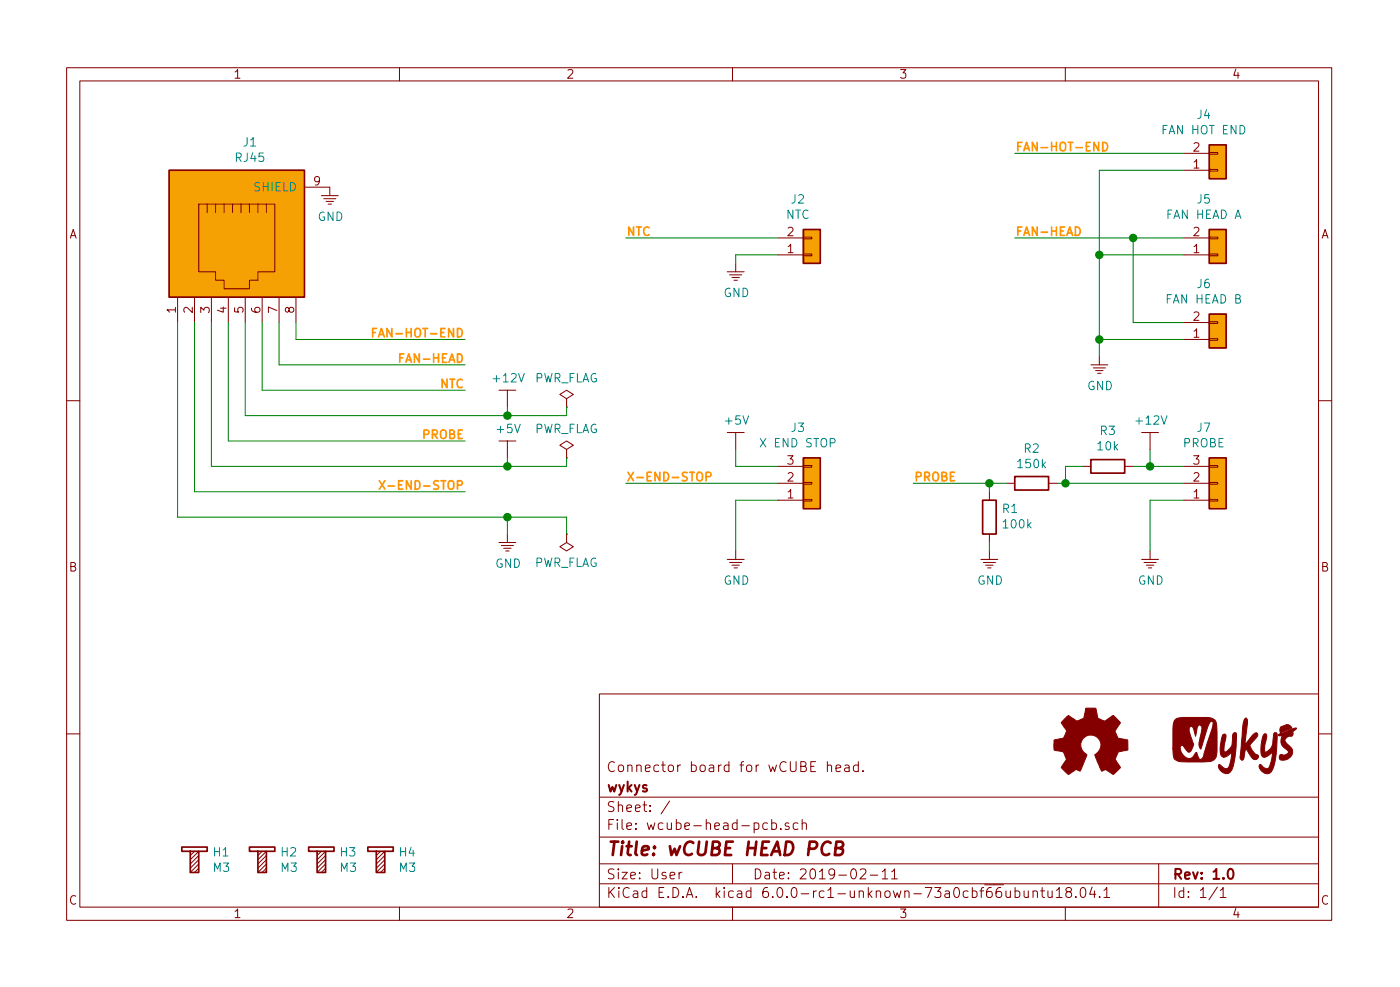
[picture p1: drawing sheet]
EESchema Schematic File Version 4
LIBS:wcube-head-pcb-cache
EELAYER 29 0
EELAYER END
$Descr User 8268 5827
encoding utf-8
Sheet 1 1
Title "wCUBE HEAD PCB"
Date "2019-02-11"
Rev "1.0"
Comp "wykys"
Comment1 "Connector board for wCUBE head."
Comment2 ""
Comment3 ""
Comment4 ""
$EndDescr
$Comp
L Connector_Generic:Conn_01x02 J5
U 1 1
P 7200 1500
F 0 "J5" H 7118 1175 50  0000 C CNN
F 1 "FAN HEAD A" H 7118 1266 50  0000 C CNN
F 2 "Connector_JST:JST_XH_B02B-XH-A_1x02_P2.50mm_Vertical" H 7200 1500 50  0001 C CNN
F 3 "~" H 7200 1500 50  0001 C CNN
	1    7200 1500
	1    0    0    1   
$EndComp
$Comp
L Connector_Generic:Conn_01x02 J6
U 1 1
P 7200 2000
F 0 "J6" H 7118 1675 50  0000 C CNN
F 1 "FAN HEAD B" H 7118 1766 50  0000 C CNN
F 2 "Connector_JST:JST_XH_B02B-XH-A_1x02_P2.50mm_Vertical" H 7200 2000 50  0001 C CNN
F 3 "~" H 7200 2000 50  0001 C CNN
	1    7200 2000
	1    0    0    1   
$EndComp
$Comp
L Connector_Generic:Conn_01x03 J3
U 1 1
P 4800 2850
F 0 "J3" H 4718 2525 50  0000 C CNN
F 1 "X END STOP" H 4718 2616 50  0000 C CNN
F 2 "Connector_JST:JST_XH_B03B-XH-A_1x03_P2.50mm_Vertical" H 4800 2850 50  0001 C CNN
F 3 "~" H 4800 2850 50  0001 C CNN
	1    4800 2850
	1    0    0    1   
$EndComp
$Comp
L Connector_Generic:Conn_01x03 J7
U 1 1
P 7200 2850
F 0 "J7" H 7118 2525 50  0000 C CNN
F 1 "PROBE" H 7118 2616 50  0000 C CNN
F 2 "Connector_JST:JST_XH_B03B-XH-A_1x03_P2.50mm_Vertical" H 7200 2850 50  0001 C CNN
F 3 "~" H 7200 2850 50  0001 C CNN
	1    7200 2850
	1    0    0    1   
$EndComp
$Comp
L Connector_Specialized:RJ45 J1
U 1 1
P 1400 1450
F 0 "J1" H 1478 2067 50  0000 C CNN
F 1 "RJ45" H 1478 1976 50  0000 C CNN
F 2 "KLIB_Connector_General:RJ45_TE_1-406541-1" H 1400 1450 50  0001 C CNN
F 3 "" H 1400 1450 50  0001 C CNN
	1    1400 1450
	1    0    0    -1  
$EndComp
$Comp
L Connector_Generic:Conn_01x02 J4
U 1 1
P 7200 1000
F 0 "J4" H 7118 675 50  0000 C CNN
F 1 "FAN HOT END" H 7118 766 50  0000 C CNN
F 2 "Connector_JST:JST_XH_B02B-XH-A_1x02_P2.50mm_Vertical" H 7200 1000 50  0001 C CNN
F 3 "~" H 7200 1000 50  0001 C CNN
	1    7200 1000
	1    0    0    1   
$EndComp
$Comp
L KLIB_Power:GND #PWR08
U 1 1
P 6500 2100
F 0 "#PWR08" H 6500 1900 50  0001 C CNN
F 1 "GND" H 6505 1927 50  0000 C CNN
F 2 "" H 6500 2100 50  0001 C CNN
F 3 "" H 6500 2100 50  0001 C CNN
	1    6500 2100
	1    0    0    -1  
$EndComp
Wire Wire Line
	6500 2100 6500 2000
Wire Wire Line
	6500 1000 7000 1000
Wire Wire Line
	7000 1500 6500 1500
Connection ~ 6500 1500
Wire Wire Line
	6500 1500 6500 1000
Wire Wire Line
	7000 2000 6500 2000
Connection ~ 6500 2000
Wire Wire Line
	6500 2000 6500 1500
Wire Wire Line
	7000 1400 6700 1400
Wire Wire Line
	7000 1900 6700 1900
Wire Wire Line
	6700 1900 6700 1400
Connection ~ 6700 1400
Wire Wire Line
	6700 1400 6000 1400
Wire Wire Line
	7000 900  6000 900 
Text Label 6000 900  0    50   ~ 10
FAN-HOT-END
Text Label 6000 1400 0    50   ~ 10
FAN-HEAD
$Comp
L Connector_Generic:Conn_01x02 J2
U 1 1
P 4800 1500
F 0 "J2" H 4718 1175 50  0000 C CNN
F 1 "NTC" H 4718 1266 50  0000 C CNN
F 2 "Connector_JST:JST_XH_B02B-XH-A_1x02_P2.50mm_Vertical" H 4800 1500 50  0001 C CNN
F 3 "~" H 4800 1500 50  0001 C CNN
	1    4800 1500
	1    0    0    1   
$EndComp
Wire Wire Line
	7000 2750 6800 2750
Wire Wire Line
	6800 2750 6800 2650
Wire Wire Line
	7000 2950 6800 2950
Wire Wire Line
	6800 2950 6800 3250
$Comp
L KLIB_Power:GND #PWR010
U 1 1
P 6800 3250
F 0 "#PWR010" H 6800 3050 50  0001 C CNN
F 1 "GND" H 6805 3077 50  0000 C CNN
F 2 "" H 6800 3250 50  0001 C CNN
F 3 "" H 6800 3250 50  0001 C CNN
	1    6800 3250
	1    0    0    -1  
$EndComp
$Comp
L KLIB_Power:+12V #PWR09
U 1 1
P 6800 2650
F 0 "#PWR09" H 6800 2350 50  0001 C CNN
F 1 "+12V" H 6805 2823 50  0000 C CNN
F 2 "" H 6800 2650 50  0001 C CNN
F 3 "" H 6800 2650 50  0001 C CNN
	1    6800 2650
	1    0    0    -1  
$EndComp
$Comp
L Device:R R2
U 1 1
P 6100 2850
F 0 "R2" V 5893 2850 50  0000 C CNN
F 1 "150k" V 5984 2850 50  0000 C CNN
F 2 "Resistor_SMD:R_0805_2012Metric" V 6030 2850 50  0001 C CNN
F 3 "~" H 6100 2850 50  0001 C CNN
	1    6100 2850
	0    1    1    0   
$EndComp
$Comp
L Device:R R1
U 1 1
P 5850 3050
F 0 "R1" H 5780 3004 50  0000 R CNN
F 1 "100k" H 5780 3095 50  0000 R CNN
F 2 "Resistor_SMD:R_0805_2012Metric" V 5780 3050 50  0001 C CNN
F 3 "~" H 5850 3050 50  0001 C CNN
	1    5850 3050
	-1   0    0    1   
$EndComp
$Comp
L KLIB_Power:GND #PWR07
U 1 1
P 5850 3250
F 0 "#PWR07" H 5850 3050 50  0001 C CNN
F 1 "GND" H 5855 3077 50  0000 C CNN
F 2 "" H 5850 3250 50  0001 C CNN
F 3 "" H 5850 3250 50  0001 C CNN
	1    5850 3250
	1    0    0    -1  
$EndComp
Wire Wire Line
	5850 3250 5850 3200
Wire Wire Line
	5850 2900 5850 2850
Wire Wire Line
	5850 2850 5950 2850
Wire Wire Line
	6250 2850 6300 2850
Wire Wire Line
	5850 2850 5400 2850
Connection ~ 5850 2850
Text Label 2750 2600 2    50   ~ 10
PROBE
$Comp
L KLIB_Power:GND #PWR04
U 1 1
P 4350 1550
F 0 "#PWR04" H 4350 1350 50  0001 C CNN
F 1 "GND" H 4355 1377 50  0000 C CNN
F 2 "" H 4350 1550 50  0001 C CNN
F 3 "" H 4350 1550 50  0001 C CNN
	1    4350 1550
	1    0    0    -1  
$EndComp
Wire Wire Line
	4600 1500 4350 1500
Wire Wire Line
	4350 1500 4350 1550
$Comp
L KLIB_Power:GND #PWR06
U 1 1
P 4350 3250
F 0 "#PWR06" H 4350 3050 50  0001 C CNN
F 1 "GND" H 4355 3077 50  0000 C CNN
F 2 "" H 4350 3250 50  0001 C CNN
F 3 "" H 4350 3250 50  0001 C CNN
	1    4350 3250
	1    0    0    -1  
$EndComp
Wire Wire Line
	4600 2950 4350 2950
Wire Wire Line
	4350 2950 4350 3250
$Comp
L KLIB_Power:+5V #PWR05
U 1 1
P 4350 2650
F 0 "#PWR05" H 4350 2350 50  0001 C CNN
F 1 "+5V" H 4355 2823 50  0000 C CNN
F 2 "" H 4350 2650 50  0001 C CNN
F 3 "" H 4350 2650 50  0001 C CNN
	1    4350 2650
	1    0    0    -1  
$EndComp
Wire Wire Line
	4600 2750 4350 2750
Wire Wire Line
	4350 2750 4350 2650
Wire Wire Line
	4600 2850 3700 2850
Text Label 3700 2850 0    50   ~ 10
X-END-STOP
Wire Wire Line
	4600 1400 3700 1400
Text Label 3700 1400 0    50   ~ 10
NTC
Wire Wire Line
	1750 1900 1750 2000
Wire Wire Line
	1750 2000 2750 2000
Wire Wire Line
	1650 1900 1650 2150
Wire Wire Line
	1650 2150 2750 2150
Wire Wire Line
	1550 1900 1550 2300
Wire Wire Line
	1550 2300 2750 2300
Wire Wire Line
	1450 1900 1450 2450
Wire Wire Line
	1350 1900 1350 2600
Wire Wire Line
	1350 2600 2750 2600
Wire Wire Line
	1250 1900 1250 2750
Wire Wire Line
	1150 1900 1150 2900
Wire Wire Line
	1150 2900 2750 2900
$Comp
L KLIB_Power:GND #PWR03
U 1 1
P 3000 3150
F 0 "#PWR03" H 3000 2950 50  0001 C CNN
F 1 "GND" H 3005 2977 50  0000 C CNN
F 2 "" H 3000 3150 50  0001 C CNN
F 3 "" H 3000 3150 50  0001 C CNN
	1    3000 3150
	1    0    0    -1  
$EndComp
Text Label 2750 2300 2    50   ~ 10
NTC
Text Label 2750 2900 2    50   ~ 10
X-END-STOP
Text Label 2750 2150 2    50   ~ 10
FAN-HEAD
Text Label 2750 2000 2    50   ~ 10
FAN-HOT-END
$Comp
L KLIB_Power:+5V #PWR02
U 1 1
P 3000 2700
F 0 "#PWR02" H 3000 2400 50  0001 C CNN
F 1 "+5V" H 3005 2873 50  0000 C CNN
F 2 "" H 3000 2700 50  0001 C CNN
F 3 "" H 3000 2700 50  0001 C CNN
	1    3000 2700
	1    0    0    -1  
$EndComp
$Comp
L KLIB_Power:+12V #PWR01
U 1 1
P 3000 2400
F 0 "#PWR01" H 3000 2100 50  0001 C CNN
F 1 "+12V" H 3005 2573 50  0000 C CNN
F 2 "" H 3000 2400 50  0001 C CNN
F 3 "" H 3000 2400 50  0001 C CNN
	1    3000 2400
	1    0    0    -1  
$EndComp
Wire Wire Line
	1250 2750 3000 2750
Wire Wire Line
	3000 2700 3000 2750
Wire Wire Line
	3000 2450 3000 2400
Wire Wire Line
	1450 2450 3000 2450
$Comp
L KLIB_Mechanical:Bolt H1
U 1 1
P 1150 5100
F 0 "H1" H 1255 5171 50  0000 L CNN
F 1 "M3" H 1255 5080 50  0000 L CNN
F 2 "KLIB_Mechanical:Bolt_M3" H 1250 4950 50  0001 L CNN
F 3 "~" H 1275 5025 50  0001 C CNN
	1    1150 5100
	1    0    0    -1  
$EndComp
$Comp
L KLIB_Mechanical:Bolt H2
U 1 1
P 1550 5100
F 0 "H2" H 1655 5171 50  0000 L CNN
F 1 "M3" H 1655 5080 50  0000 L CNN
F 2 "KLIB_Mechanical:Bolt_M3" H 1650 4950 50  0001 L CNN
F 3 "~" H 1675 5025 50  0001 C CNN
	1    1550 5100
	1    0    0    -1  
$EndComp
$Comp
L KLIB_Mechanical:Bolt H3
U 1 1
P 1900 5100
F 0 "H3" H 2005 5171 50  0000 L CNN
F 1 "M3" H 2005 5080 50  0000 L CNN
F 2 "KLIB_Mechanical:Bolt_M3" H 2000 4950 50  0001 L CNN
F 3 "~" H 2025 5025 50  0001 C CNN
	1    1900 5100
	1    0    0    -1  
$EndComp
$Comp
L KLIB_Mechanical:Bolt H4
U 1 1
P 2250 5100
F 0 "H4" H 2355 5171 50  0000 L CNN
F 1 "M3" H 2355 5080 50  0000 L CNN
F 2 "KLIB_Mechanical:Bolt_M3" H 2350 4950 50  0001 L CNN
F 3 "~" H 2375 5025 50  0001 C CNN
	1    2250 5100
	1    0    0    -1  
$EndComp
$Comp
L KLIB_Logo:Wykys GR1
U 1 1
P 7300 4400
F 0 "GR1" H 7300 4264 50  0001 C CNN
F 1 "Wykys" H 7300 4536 50  0001 C CNN
F 2 "KLIB_Logo:wykys_small_skill" H 7300 4150 50  0001 C CNN
F 3 "https://github.com/wykys" H 7300 4264 50  0001 C CNN
	1    7300 4400
	1    0    0    -1  
$EndComp
$Comp
L Device:R R3
U 1 1
P 6550 2750
F 0 "R3" V 6757 2750 50  0000 C CNN
F 1 "10k" V 6666 2750 50  0000 C CNN
F 2 "Resistor_SMD:R_0805_2012Metric" V 6480 2750 50  0001 C CNN
F 3 "~" H 6550 2750 50  0001 C CNN
	1    6550 2750
	0    -1   -1   0   
$EndComp
Wire Wire Line
	6700 2750 6800 2750
Connection ~ 6800 2750
Wire Wire Line
	6400 2750 6300 2750
Wire Wire Line
	6300 2750 6300 2850
Connection ~ 6300 2850
Wire Wire Line
	6300 2850 7000 2850
Text Label 5400 2850 0    50   ~ 10
PROBE
Wire Wire Line
	1050 1900 1050 3050
Wire Wire Line
	3000 3150 3000 3050
Wire Wire Line
	1050 3050 3000 3050
$Comp
L Graphic:Logo_Open_Hardware_Small #LOGO1
U 1 1
P 6450 4400
F 0 "#LOGO1" H 6450 4675 50  0001 C CNN
F 1 "Logo_Open_Hardware_Small" H 6450 4175 50  0001 C CNN
F 2 "" H 6450 4400 50  0001 C CNN
F 3 "~" H 6450 4400 50  0001 C CNN
	1    6450 4400
	1    0    0    -1  
$EndComp
$Comp
L KLIB_Power:GND #PWR0101
U 1 1
P 1950 1100
F 0 "#PWR0101" H 1950 900 50  0001 C CNN
F 1 "GND" H 1955 927 50  0000 C CNN
F 2 "" H 1950 1100 50  0001 C CNN
F 3 "" H 1950 1100 50  0001 C CNN
	1    1950 1100
	1    0    0    -1  
$EndComp
$Comp
L KLIB_Power:PWR_FLAG #FLG0101
U 1 1
P 3350 2400
F 0 "#FLG0101" H 3350 2475 50  0001 C CNN
F 1 "PWR_FLAG" H 3350 2573 50  0000 C CNN
F 2 "" H 3350 2400 50  0001 C CNN
F 3 "" H 3350 2400 50  0001 C CNN
	1    3350 2400
	1    0    0    -1  
$EndComp
$Comp
L KLIB_Power:PWR_FLAG #FLG0102
U 1 1
P 3350 2700
F 0 "#FLG0102" H 3350 2775 50  0001 C CNN
F 1 "PWR_FLAG" H 3350 2873 50  0000 C CNN
F 2 "" H 3350 2700 50  0001 C CNN
F 3 "" H 3350 2700 50  0001 C CNN
	1    3350 2700
	1    0    0    -1  
$EndComp
Wire Wire Line
	3000 2450 3350 2450
Wire Wire Line
	3350 2450 3350 2400
Connection ~ 3000 2450
Wire Wire Line
	3000 2750 3350 2750
Wire Wire Line
	3350 2750 3350 2700
Connection ~ 3000 2750
$Comp
L KLIB_Power:PWR_FLAG #FLG?
U 1 1
P 3350 3150
F 0 "#FLG?" H 3350 3225 50  0001 C CNN
F 1 "PWR_FLAG" H 3350 3323 50  0000 C CNN
F 2 "" H 3350 3150 50  0001 C CNN
F 3 "" H 3350 3150 50  0001 C CNN
	1    3350 3150
	-1   0    0    1   
$EndComp
Wire Wire Line
	3350 3150 3350 3050
Wire Wire Line
	3350 3050 3000 3050
Connection ~ 3000 3050
$EndSCHEMATC
